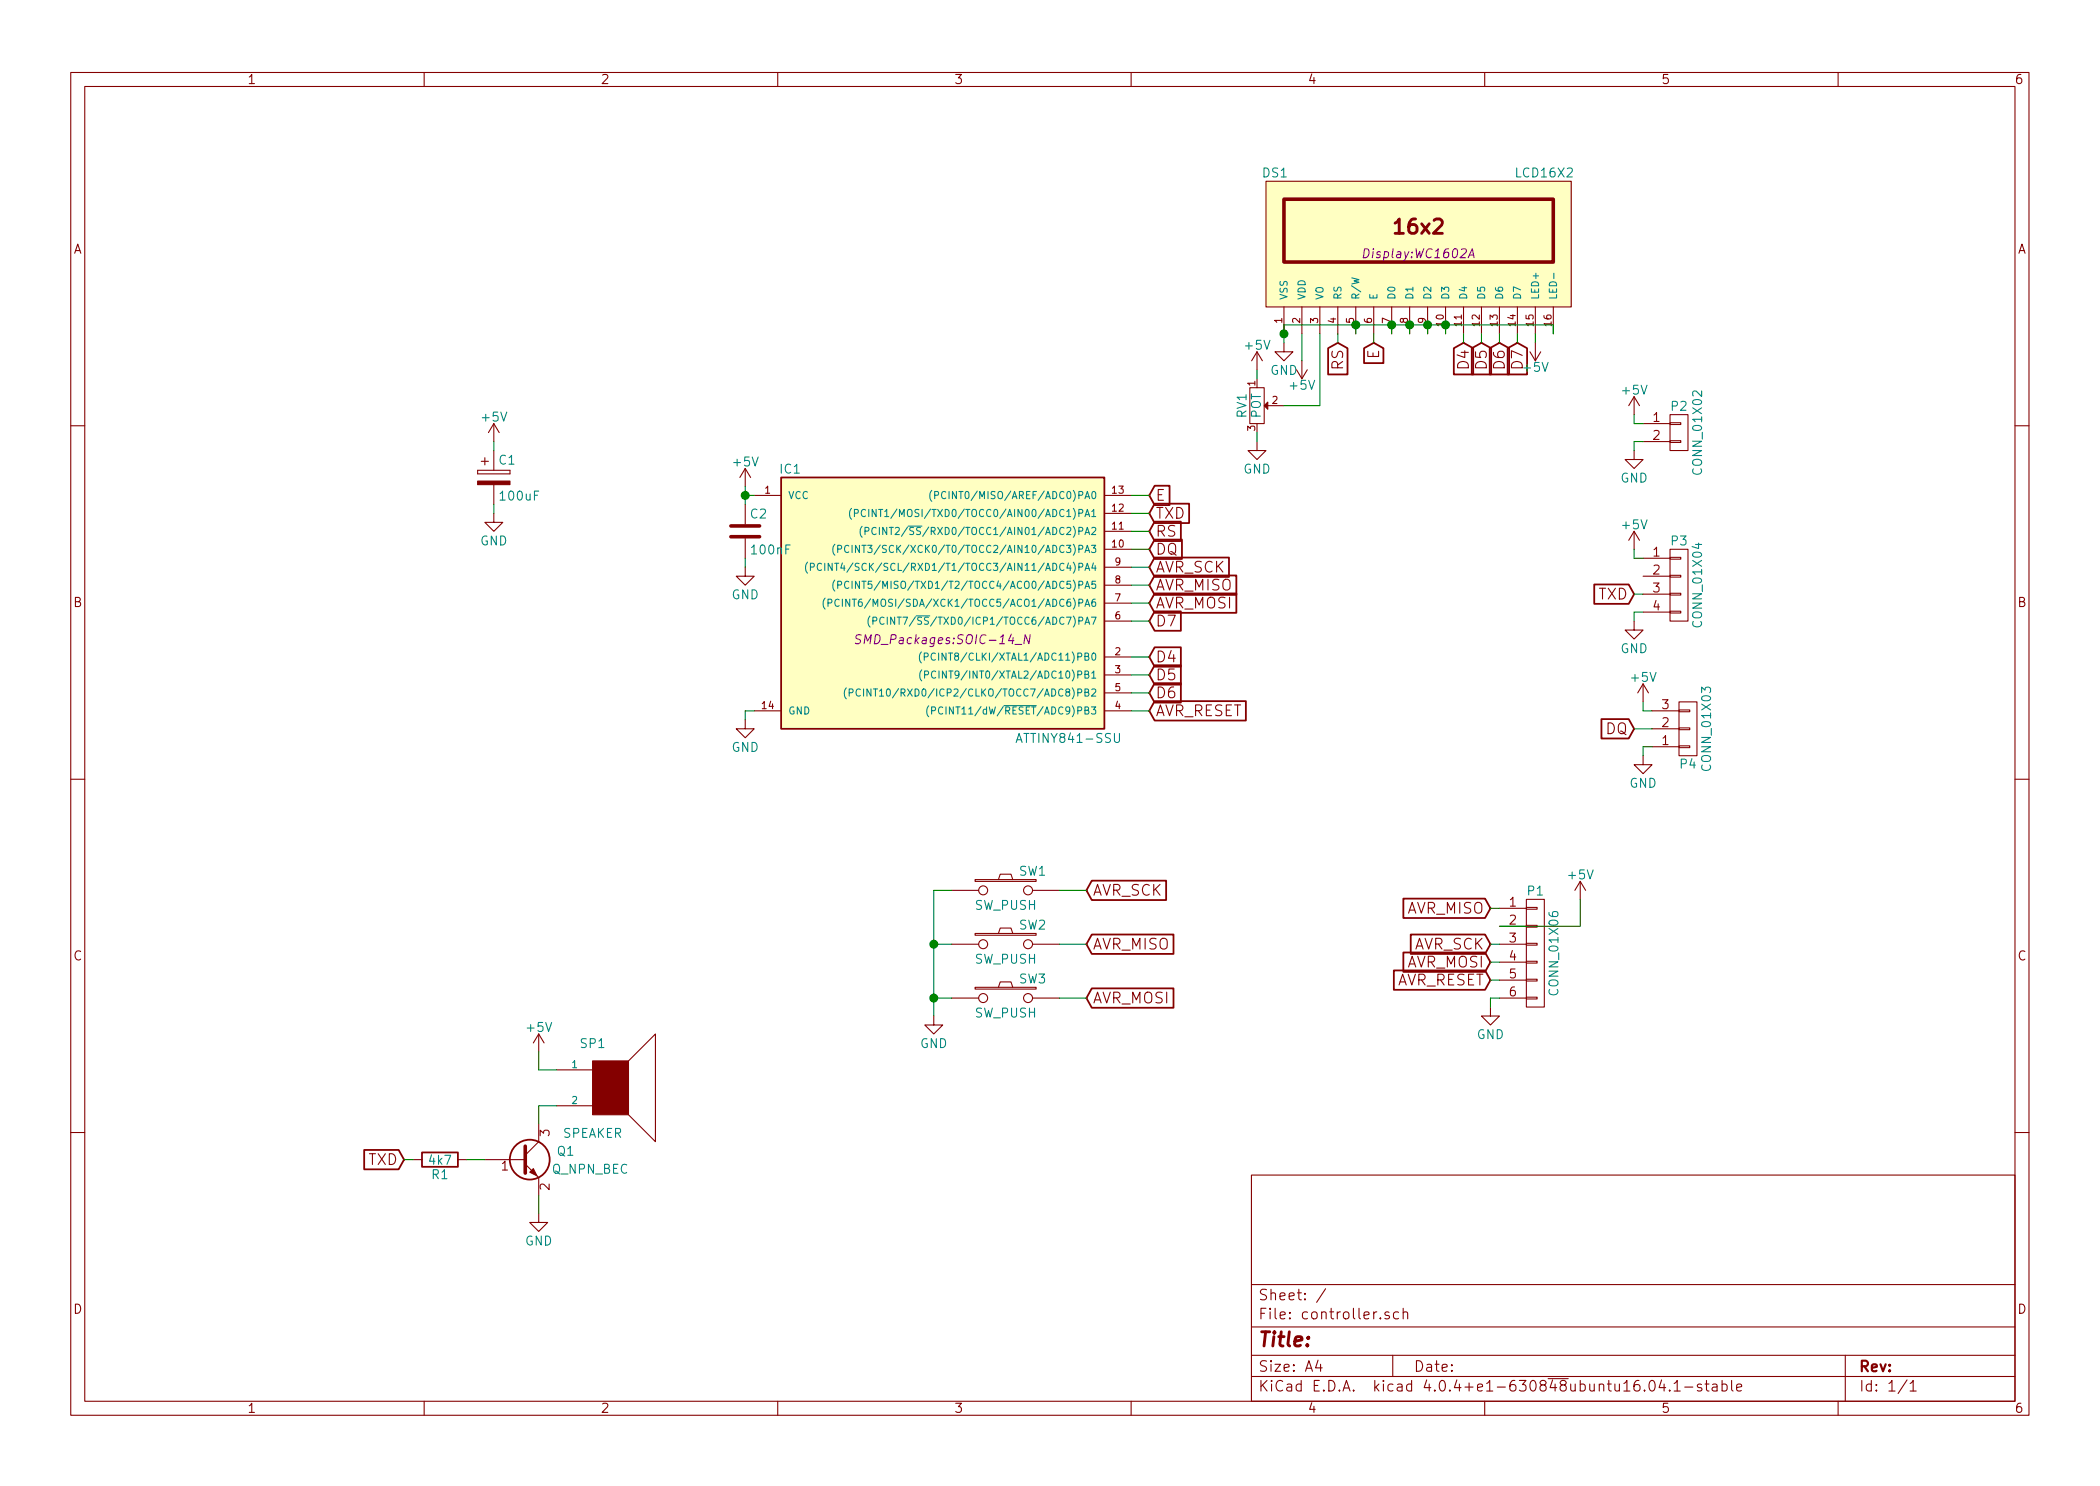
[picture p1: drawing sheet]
EESchema Schematic File Version 2
LIBS:power
LIBS:device
LIBS:transistors
LIBS:conn
LIBS:linear
LIBS:regul
LIBS:74xx
LIBS:cmos4000
LIBS:adc-dac
LIBS:memory
LIBS:xilinx
LIBS:microcontrollers
LIBS:dsp
LIBS:microchip
LIBS:analog_switches
LIBS:motorola
LIBS:texas
LIBS:intel
LIBS:audio
LIBS:interface
LIBS:digital-audio
LIBS:philips
LIBS:display
LIBS:cypress
LIBS:siliconi
LIBS:opto
LIBS:atmel
LIBS:contrib
LIBS:valves
LIBS:74xgxx
LIBS:ac-dc
LIBS:actel
LIBS:Altera
LIBS:analog_devices
LIBS:brooktre
LIBS:cmos_ieee
LIBS:dc-dc
LIBS:diode
LIBS:elec-unifil
LIBS:ESD_Protection
LIBS:ftdi
LIBS:gennum
LIBS:graphic
LIBS:hc11
LIBS:ir
LIBS:Lattice
LIBS:logo
LIBS:maxim
LIBS:microchip_dspic33dsc
LIBS:microchip_pic10mcu
LIBS:microchip_pic12mcu
LIBS:microchip_pic16mcu
LIBS:microchip_pic18mcu
LIBS:microchip_pic32mcu
LIBS:motor_drivers
LIBS:msp430
LIBS:nordicsemi
LIBS:nxp_armmcu
LIBS:onsemi
LIBS:Oscillators
LIBS:powerint
LIBS:Power_Management
LIBS:pspice
LIBS:references
LIBS:relays
LIBS:rfcom
LIBS:sensors
LIBS:silabs
LIBS:stm8
LIBS:stm32
LIBS:supertex
LIBS:switches
LIBS:transf
LIBS:ttl_ieee
LIBS:video
LIBS:Xicor
LIBS:Zilog
LIBS:glavni-kontroler-cache
EELAYER 25 0
EELAYER END
$Descr A4 11693 8268
encoding utf-8
Sheet 1 1
Title ""
Date ""
Rev ""
Comp ""
Comment1 ""
Comment2 ""
Comment3 ""
Comment4 ""
$EndDescr
$Comp
L ATTINY841-SSU IC1
U 1 1
P 5250 3350
F 0 "IC1" H 4400 4100 50  0000 C CNN
F 1 "ATTINY841-SSU" H 5950 2600 50  0000 C CNN
F 2 "SMD_Packages:SOIC-14_N" H 5250 3150 50  0000 C CIN
F 3 "" H 5250 3350 50  0000 C CNN
	1    5250 3350
	1    0    0    -1  
$EndComp
$Comp
L LCD16X2 DS1
U 1 1
P 7900 1350
F 0 "DS1" H 7100 1750 50  0000 C CNN
F 1 "LCD16X2" H 8600 1750 50  0000 C CNN
F 2 "Display:WC1602A" H 7900 1300 50  0000 C CIN
F 3 "" H 7900 1350 50  0000 C CNN
	1    7900 1350
	1    0    0    -1  
$EndComp
$Comp
L C C2
U 1 1
P 4150 2950
F 0 "C2" H 4175 3050 50  0000 L CNN
F 1 "100nF" H 4175 2850 50  0000 L CNN
F 2 "Capacitors_SMD:C_0603_HandSoldering" H 4188 2800 50  0001 C CNN
F 3 "" H 4150 2950 50  0000 C CNN
	1    4150 2950
	1    0    0    -1  
$EndComp
$Comp
L +5V #PWR5
U 1 1
P 4150 2700
F 0 "#PWR5" H 4150 2550 50  0001 C CNN
F 1 "+5V" H 4150 2840 50  0000 C CNN
F 2 "" H 4150 2700 50  0000 C CNN
F 3 "" H 4150 2700 50  0000 C CNN
	1    4150 2700
	1    0    0    -1  
$EndComp
$Comp
L GND #PWR6
U 1 1
P 4150 3150
F 0 "#PWR6" H 4150 2900 50  0001 C CNN
F 1 "GND" H 4150 3000 50  0000 C CNN
F 2 "" H 4150 3150 50  0000 C CNN
F 3 "" H 4150 3150 50  0000 C CNN
	1    4150 3150
	1    0    0    -1  
$EndComp
$Comp
L GND #PWR7
U 1 1
P 4150 4000
F 0 "#PWR7" H 4150 3750 50  0001 C CNN
F 1 "GND" H 4150 3850 50  0000 C CNN
F 2 "" H 4150 4000 50  0000 C CNN
F 3 "" H 4150 4000 50  0000 C CNN
	1    4150 4000
	1    0    0    -1  
$EndComp
Text GLabel 6400 2850 2    60   Input ~ 0
TXD
$Comp
L GND #PWR11
U 1 1
P 7150 1900
F 0 "#PWR11" H 7150 1650 50  0001 C CNN
F 1 "GND" H 7150 1750 50  0000 C CNN
F 2 "" H 7150 1900 50  0000 C CNN
F 3 "" H 7150 1900 50  0000 C CNN
	1    7150 1900
	1    0    0    -1  
$EndComp
$Comp
L POT RV1
U 1 1
P 7000 2250
F 0 "RV1" H 7000 2170 50  0000 C CNN
F 1 "POT" H 7000 2250 50  0000 C CNN
F 2 "Potentiometers:Potentiometer_Triwood_RM-065" H 7000 2250 50  0001 C CNN
F 3 "" H 7000 2250 50  0000 C CNN
	1    7000 2250
	0    1    1    0   
$EndComp
$Comp
L GND #PWR10
U 1 1
P 7000 2450
F 0 "#PWR10" H 7000 2200 50  0001 C CNN
F 1 "GND" H 7000 2300 50  0000 C CNN
F 2 "" H 7000 2450 50  0000 C CNN
F 3 "" H 7000 2450 50  0000 C CNN
	1    7000 2450
	1    0    0    -1  
$EndComp
$Comp
L +5V #PWR9
U 1 1
P 7000 2050
F 0 "#PWR9" H 7000 1900 50  0001 C CNN
F 1 "+5V" H 7000 2190 50  0000 C CNN
F 2 "" H 7000 2050 50  0000 C CNN
F 3 "" H 7000 2050 50  0000 C CNN
	1    7000 2050
	1    0    0    -1  
$EndComp
$Comp
L +5V #PWR12
U 1 1
P 7250 2000
F 0 "#PWR12" H 7250 1850 50  0001 C CNN
F 1 "+5V" H 7250 2140 50  0000 C CNN
F 2 "" H 7250 2000 50  0000 C CNN
F 3 "" H 7250 2000 50  0000 C CNN
	1    7250 2000
	-1   0    0    1   
$EndComp
Text GLabel 7450 1900 3    60   Input ~ 0
RS
Text GLabel 7650 1900 3    60   Input ~ 0
E
Text GLabel 8150 1900 3    60   Input ~ 0
D4
Text GLabel 8250 1900 3    60   Input ~ 0
D5
Text GLabel 8350 1900 3    60   Input ~ 0
D6
Text GLabel 8450 1900 3    60   Input ~ 0
D7
Text GLabel 6400 3150 2    60   Input ~ 0
AVR_SCK
Text GLabel 6400 3250 2    60   Input ~ 0
AVR_MISO
Text GLabel 6400 3350 2    60   Input ~ 0
AVR_MOSI
Text GLabel 6400 3950 2    60   Input ~ 0
AVR_RESET
Text GLabel 6400 3650 2    60   Input ~ 0
D4
Text GLabel 6400 3750 2    60   Input ~ 0
D5
Text GLabel 6400 3850 2    60   Input ~ 0
D6
Text GLabel 6400 3450 2    60   Input ~ 0
D7
Text GLabel 6400 2950 2    60   Input ~ 0
RS
Text GLabel 6400 2750 2    60   Input ~ 0
E
Text GLabel 6400 3050 2    60   Input ~ 0
DQ
$Comp
L CONN_01X04 P3
U 1 1
P 9350 3250
F 0 "P3" H 9350 3500 50  0000 C CNN
F 1 "CONN_01X04" V 9450 3250 50  0000 C CNN
F 2 "Pin_Headers:Pin_Header_Straight_1x04" H 9350 3250 50  0001 C CNN
F 3 "" H 9350 3250 50  0000 C CNN
	1    9350 3250
	1    0    0    -1  
$EndComp
$Comp
L +5V #PWR18
U 1 1
P 9100 3050
F 0 "#PWR18" H 9100 2900 50  0001 C CNN
F 1 "+5V" H 9100 3190 50  0000 C CNN
F 2 "" H 9100 3050 50  0000 C CNN
F 3 "" H 9100 3050 50  0000 C CNN
	1    9100 3050
	1    0    0    -1  
$EndComp
$Comp
L GND #PWR19
U 1 1
P 9100 3450
F 0 "#PWR19" H 9100 3200 50  0001 C CNN
F 1 "GND" H 9100 3300 50  0000 C CNN
F 2 "" H 9100 3450 50  0000 C CNN
F 3 "" H 9100 3450 50  0000 C CNN
	1    9100 3450
	1    0    0    -1  
$EndComp
Text GLabel 9100 3300 0    60   Input ~ 0
TXD
$Comp
L CONN_01X03 P4
U 1 1
P 9400 4050
F 0 "P4" H 9400 4250 50  0000 C CNN
F 1 "CONN_01X03" V 9500 4050 50  0000 C CNN
F 2 "fanconnector:fanconnector" H 9400 4050 50  0001 C CNN
F 3 "" H 9400 4050 50  0000 C CNN
	1    9400 4050
	1    0    0    1   
$EndComp
$Comp
L GND #PWR21
U 1 1
P 9150 4200
F 0 "#PWR21" H 9150 3950 50  0001 C CNN
F 1 "GND" H 9150 4050 50  0000 C CNN
F 2 "" H 9150 4200 50  0000 C CNN
F 3 "" H 9150 4200 50  0000 C CNN
	1    9150 4200
	1    0    0    -1  
$EndComp
$Comp
L +5V #PWR20
U 1 1
P 9150 3900
F 0 "#PWR20" H 9150 3750 50  0001 C CNN
F 1 "+5V" H 9150 4040 50  0000 C CNN
F 2 "" H 9150 3900 50  0000 C CNN
F 3 "" H 9150 3900 50  0000 C CNN
	1    9150 3900
	1    0    0    -1  
$EndComp
Text GLabel 9100 4050 0    60   Input ~ 0
DQ
$Comp
L CONN_01X02 P2
U 1 1
P 9350 2400
F 0 "P2" H 9350 2550 50  0000 C CNN
F 1 "CONN_01X02" V 9450 2400 50  0000 C CNN
F 2 "Terminal_Blocks:TerminalBlock_Pheonix_MKDS1.5-2pol" H 9350 2400 50  0001 C CNN
F 3 "" H 9350 2400 50  0000 C CNN
	1    9350 2400
	1    0    0    -1  
$EndComp
$Comp
L +5V #PWR16
U 1 1
P 9100 2300
F 0 "#PWR16" H 9100 2150 50  0001 C CNN
F 1 "+5V" H 9100 2440 50  0000 C CNN
F 2 "" H 9100 2300 50  0000 C CNN
F 3 "" H 9100 2300 50  0000 C CNN
	1    9100 2300
	1    0    0    -1  
$EndComp
$Comp
L GND #PWR17
U 1 1
P 9100 2500
F 0 "#PWR17" H 9100 2250 50  0001 C CNN
F 1 "GND" H 9100 2350 50  0000 C CNN
F 2 "" H 9100 2500 50  0000 C CNN
F 3 "" H 9100 2500 50  0000 C CNN
	1    9100 2500
	1    0    0    -1  
$EndComp
$Comp
L SW_PUSH SW1
U 1 1
P 5600 4950
F 0 "SW1" H 5750 5060 50  0000 C CNN
F 1 "SW_PUSH" H 5600 4870 50  0000 C CNN
F 2 "pushbutton:pushbutton" H 5600 4950 50  0001 C CNN
F 3 "" H 5600 4950 50  0000 C CNN
	1    5600 4950
	1    0    0    -1  
$EndComp
$Comp
L SW_PUSH SW2
U 1 1
P 5600 5250
F 0 "SW2" H 5750 5360 50  0000 C CNN
F 1 "SW_PUSH" H 5600 5170 50  0000 C CNN
F 2 "pushbutton:pushbutton" H 5600 5250 50  0001 C CNN
F 3 "" H 5600 5250 50  0000 C CNN
	1    5600 5250
	1    0    0    -1  
$EndComp
$Comp
L SW_PUSH SW3
U 1 1
P 5600 5550
F 0 "SW3" H 5750 5660 50  0000 C CNN
F 1 "SW_PUSH" H 5600 5470 50  0000 C CNN
F 2 "pushbutton:pushbutton" H 5600 5550 50  0001 C CNN
F 3 "" H 5600 5550 50  0000 C CNN
	1    5600 5550
	1    0    0    -1  
$EndComp
Text GLabel 6050 4950 2    60   Input ~ 0
AVR_SCK
Text GLabel 6050 5250 2    60   Input ~ 0
AVR_MISO
Text GLabel 6050 5550 2    60   Input ~ 0
AVR_MOSI
$Comp
L GND #PWR8
U 1 1
P 5200 5650
F 0 "#PWR8" H 5200 5400 50  0001 C CNN
F 1 "GND" H 5200 5500 50  0000 C CNN
F 2 "" H 5200 5650 50  0000 C CNN
F 3 "" H 5200 5650 50  0000 C CNN
	1    5200 5650
	1    0    0    -1  
$EndComp
$Comp
L CP C1
U 1 1
P 2750 2650
F 0 "C1" H 2775 2750 50  0000 L CNN
F 1 "100uF" H 2775 2550 50  0000 L CNN
F 2 "Capacitors_ThroughHole:C_Radial_D6.3_L11.2_P2.5" H 2788 2500 50  0001 C CNN
F 3 "" H 2750 2650 50  0000 C CNN
	1    2750 2650
	1    0    0    -1  
$EndComp
$Comp
L +5V #PWR1
U 1 1
P 2750 2450
F 0 "#PWR1" H 2750 2300 50  0001 C CNN
F 1 "+5V" H 2750 2590 50  0000 C CNN
F 2 "" H 2750 2450 50  0000 C CNN
F 3 "" H 2750 2450 50  0000 C CNN
	1    2750 2450
	1    0    0    -1  
$EndComp
$Comp
L GND #PWR2
U 1 1
P 2750 2850
F 0 "#PWR2" H 2750 2600 50  0001 C CNN
F 1 "GND" H 2750 2700 50  0000 C CNN
F 2 "" H 2750 2850 50  0000 C CNN
F 3 "" H 2750 2850 50  0000 C CNN
	1    2750 2850
	1    0    0    -1  
$EndComp
$Comp
L CONN_01X06 P1
U 1 1
P 8550 5300
F 0 "P1" H 8550 5650 50  0000 C CNN
F 1 "CONN_01X06" V 8650 5300 50  0000 C CNN
F 2 "attiny841-spi:ATTINY841-SPI" H 8550 5300 50  0001 C CNN
F 3 "" H 8550 5300 50  0000 C CNN
	1    8550 5300
	1    0    0    -1  
$EndComp
Text GLabel 8300 5050 0    60   Input ~ 0
AVR_MISO
Text GLabel 8300 5250 0    60   Input ~ 0
AVR_SCK
Text GLabel 8300 5350 0    60   Input ~ 0
AVR_MOSI
Text GLabel 8300 5450 0    60   Input ~ 0
AVR_RESET
$Comp
L GND #PWR13
U 1 1
P 8300 5600
F 0 "#PWR13" H 8300 5350 50  0001 C CNN
F 1 "GND" H 8300 5450 50  0000 C CNN
F 2 "" H 8300 5600 50  0000 C CNN
F 3 "" H 8300 5600 50  0000 C CNN
	1    8300 5600
	1    0    0    -1  
$EndComp
$Comp
L +5V #PWR15
U 1 1
P 8800 5000
F 0 "#PWR15" H 8800 4850 50  0001 C CNN
F 1 "+5V" H 8800 5140 50  0000 C CNN
F 2 "" H 8800 5000 50  0000 C CNN
F 3 "" H 8800 5000 50  0000 C CNN
	1    8800 5000
	1    0    0    -1  
$EndComp
Wire Wire Line
	8800 5150 8800 5000
Wire Wire Line
	8350 5150 8800 5150
Wire Wire Line
	8350 5050 8300 5050
Wire Wire Line
	8350 5250 8300 5250
Wire Wire Line
	8350 5350 8300 5350
Wire Wire Line
	8350 5450 8300 5450
Wire Wire Line
	8300 5550 8300 5600
Wire Wire Line
	8350 5550 8300 5550
Wire Wire Line
	2750 2500 2750 2450
Wire Wire Line
	2750 2850 2750 2800
Connection ~ 5200 5250
Wire Wire Line
	5300 4950 5200 4950
Connection ~ 5200 5550
Wire Wire Line
	5300 5250 5200 5250
Wire Wire Line
	5200 4950 5200 5650
Wire Wire Line
	5300 5550 5200 5550
Wire Wire Line
	5900 5550 6050 5550
Wire Wire Line
	5900 5250 6050 5250
Wire Wire Line
	5900 4950 6050 4950
Wire Wire Line
	9100 2350 9100 2300
Wire Wire Line
	9150 2350 9100 2350
Wire Wire Line
	9100 2450 9100 2500
Wire Wire Line
	9150 2450 9100 2450
Wire Wire Line
	9200 4050 9100 4050
Wire Wire Line
	9150 3950 9150 3900
Wire Wire Line
	9200 3950 9150 3950
Wire Wire Line
	9150 4150 9150 4200
Wire Wire Line
	9200 4150 9150 4150
Wire Wire Line
	9150 3300 9100 3300
Wire Wire Line
	9100 3400 9100 3450
Wire Wire Line
	9150 3400 9100 3400
Wire Wire Line
	9100 3100 9100 3050
Wire Wire Line
	9150 3100 9100 3100
Wire Wire Line
	6300 3050 6400 3050
Wire Wire Line
	6300 2950 6400 2950
Wire Wire Line
	6300 2750 6400 2750
Wire Wire Line
	6300 3850 6400 3850
Wire Wire Line
	6300 3750 6400 3750
Wire Wire Line
	6300 3650 6400 3650
Wire Wire Line
	6300 3450 6400 3450
Wire Wire Line
	6300 3350 6400 3350
Wire Wire Line
	6300 3250 6400 3250
Wire Wire Line
	6300 3150 6400 3150
Wire Wire Line
	6300 3950 6400 3950
Wire Wire Line
	8550 1900 8550 1850
Wire Wire Line
	8450 1900 8450 1850
Wire Wire Line
	8350 1900 8350 1850
Wire Wire Line
	8250 1900 8250 1850
Wire Wire Line
	8150 1900 8150 1850
Wire Wire Line
	7650 1900 7650 1850
Wire Wire Line
	7450 1900 7450 1850
Connection ~ 8050 1800
Wire Wire Line
	8650 1800 8650 1850
Wire Wire Line
	7250 2000 7250 1850
Wire Wire Line
	7350 2250 7350 1850
Wire Wire Line
	7150 2250 7350 2250
Wire Wire Line
	7000 2450 7000 2400
Wire Wire Line
	7000 2100 7000 2050
Connection ~ 7950 1800
Wire Wire Line
	8050 1800 8050 1850
Connection ~ 7850 1800
Wire Wire Line
	7950 1800 7950 1850
Connection ~ 7750 1800
Wire Wire Line
	7850 1800 7850 1850
Connection ~ 7550 1800
Wire Wire Line
	7750 1800 7750 1850
Connection ~ 7150 1850
Wire Wire Line
	7550 1800 7550 1850
Wire Wire Line
	7150 1800 8650 1800
Wire Wire Line
	7150 1800 7150 1900
Wire Wire Line
	6300 2850 6400 2850
Wire Wire Line
	4150 3950 4150 4000
Wire Wire Line
	4200 3950 4150 3950
Wire Wire Line
	4150 3150 4150 3100
Connection ~ 4150 2750
Wire Wire Line
	4150 2750 4200 2750
Wire Wire Line
	4150 2700 4150 2800
$Comp
L +5V #PWR14
U 1 1
P 8550 1900
F 0 "#PWR14" H 8550 1750 50  0001 C CNN
F 1 "+5V" H 8550 2040 50  0000 C CNN
F 2 "" H 8550 1900 50  0000 C CNN
F 3 "" H 8550 1900 50  0000 C CNN
	1    8550 1900
	-1   0    0    1   
$EndComp
$Comp
L Q_NPN_BEC Q1
U 1 1
P 2900 6450
F 0 "Q1" H 3200 6500 50  0000 R CNN
F 1 "Q_NPN_BEC" H 3500 6400 50  0000 R CNN
F 2 "TO_SOT_Packages_SMD:SOT-23_Handsoldering" H 3100 6550 50  0001 C CNN
F 3 "" H 2900 6450 50  0000 C CNN
	1    2900 6450
	1    0    0    -1  
$EndComp
$Comp
L SPEAKER SP1
U 1 1
P 3400 6050
F 0 "SP1" H 3300 6300 50  0000 C CNN
F 1 "SPEAKER" H 3300 5800 50  0000 C CNN
F 2 "Buzzers_Beepers:Buzzer_12x9.5RM7.6" H 3400 6050 50  0001 C CNN
F 3 "" H 3400 6050 50  0000 C CNN
	1    3400 6050
	1    0    0    -1  
$EndComp
Wire Wire Line
	3100 6150 3000 6150
Wire Wire Line
	3000 6150 3000 6250
$Comp
L +5V #PWR3
U 1 1
P 3000 5850
F 0 "#PWR3" H 3000 5700 50  0001 C CNN
F 1 "+5V" H 3000 5990 50  0000 C CNN
F 2 "" H 3000 5850 50  0000 C CNN
F 3 "" H 3000 5850 50  0000 C CNN
	1    3000 5850
	1    0    0    -1  
$EndComp
Wire Wire Line
	3100 5950 3000 5950
Wire Wire Line
	3000 5950 3000 5850
$Comp
L GND #PWR4
U 1 1
P 3000 6750
F 0 "#PWR4" H 3000 6500 50  0001 C CNN
F 1 "GND" H 3000 6600 50  0000 C CNN
F 2 "" H 3000 6750 50  0000 C CNN
F 3 "" H 3000 6750 50  0000 C CNN
	1    3000 6750
	1    0    0    -1  
$EndComp
Wire Wire Line
	3000 6750 3000 6650
$Comp
L R R1
U 1 1
P 2450 6450
F 0 "R1" V 2530 6450 50  0000 C CNN
F 1 "4k7" V 2450 6450 50  0000 C CNN
F 2 "Resistors_SMD:R_0805_HandSoldering" V 2380 6450 50  0001 C CNN
F 3 "" H 2450 6450 50  0000 C CNN
	1    2450 6450
	0    1    1    0   
$EndComp
Wire Wire Line
	2700 6450 2600 6450
Text GLabel 2250 6450 0    60   Input ~ 0
TXD
Wire Wire Line
	2250 6450 2300 6450
$EndSCHEMATC
